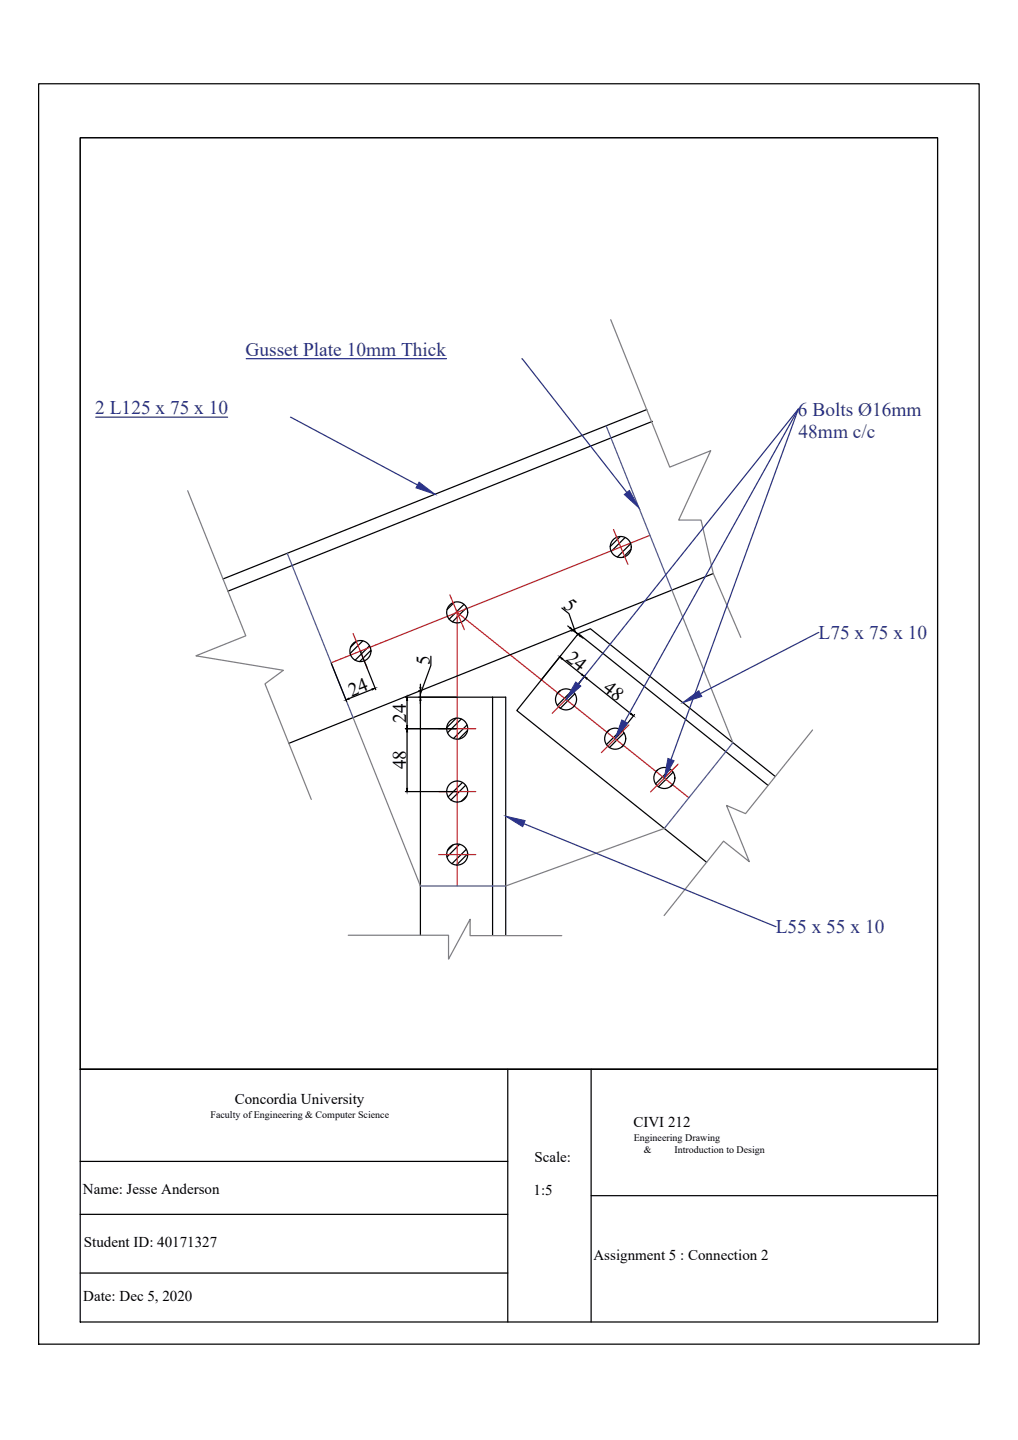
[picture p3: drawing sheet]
<svg xmlns="http://www.w3.org/2000/svg" width="210mm" height="297mm" viewBox="0 0 210 297" stroke-linecap="round" stroke-linejoin="round" font-family="sans-serif">
<!-- layer: 0 -->
<g fill="none" stroke="#000" stroke-width=".25">
<path d="M8 17.3h193.9v260h-193.9zM16.5 28.4h176.8v192.2h-176.8zM133.4 84.5l-87.4 34.9M134.5 86.9l-87.5 35M127.9 110.7l-2.1 2M128.9 110.9l-2.9 2.9M130 112.2l-2.7 2.7M130.1 113.3l-1.6 1.7M147.1 118.3l-87.6 35M68.3 136.9l3.2 7.8M73.4 132.3l-1.1 1.2M74.3 134.3h.1"/>
<path d="M74.4 134.5l3.1 7.8M74.8 132.2l-2.6 2.6M76.2 133.2l-3 3M76.5 134.2l-2.3 2.3M88.8 135.4v1.9l-2.1 5.9M93.7 124.3l-1.5 1.4M95.7 124.7l-3.1 3M96.2 125.4l-2.9 2.9M115.6 135.2l-3.9 4.9M115.9 125.4l1.4 1.2 1.3 3.8M115.9 135.9l4.1 3.2M117.1 129.1l.5 .4"/>
<path d="M118.1 130l-.2 .2M119.1 130.9l-.1 .2M119.2 130.8l-1.1-.8 1.1 .8M119.2 130.7l2.5-1 38.2 30.5M119.7 131.2l.5 .4M120.7 139.3l-3.9 4.9M121 140l9.1 7.2M76.7 142.2l-4.7 1.9M83.6 143.8h10.5M83.6 150.3h10.5M83.9 144.5v5.1M83.9 151v11.6"/>
<path d="M86.3 142.5h.2M86.7 143.8h14.9M86.7 143.8v-1.3v1.3M86.7 141.1v.7M86.7 143.8v49.1M94.1 148.2l-2 1.9M95.1 148.3l-2.8 2.9M96.3 149.5l-2.8 2.8M96.4 150.7l-1.8 1.7M101.6 143.8h2.7v49.1M101.6 143.8v49.1M115.5 142.5l-.6 .6"/>
<path d="M116.7 144.3h.1M117.9 142.5l-3 3M118.5 143.1l-3 3M125.6 150.6l-.5 .5M128 150.6l-3 3M128.5 153.8l-.2 .2M128.7 151.2l-3 3M130.8 147.4l-3.9 4.9M135.6 158.9l-.3 .2M138.2 158.7l-3 3M138.8 159.3l-3 3M83.6 163.3h10.5"/>
<path d="M93.4 174.3l-1.1 1.1M94.7 174.2l-2.5 2.6M95.3 161.4l-2.9 3M96 162l-3 3M96.1 175.2l-2.9 3M96.2 164.2l-1 1.1M96.4 176.1l-2.3 2.3M138.7 161.8l-.5 .4M158.4 162l-39.2-31.3-12.6 15.9 39.1 31.3M16.5 220.6h176.8v52.1h-176.8zM16.5 239.6h88.2M104.7 220.6v52.1"/>
<path d="M121.9 220.6v52.1M16.5 250.5h88.2M121.9 246.6h71.4M16.5 262.6h88.2"/>
<circle cx="128" cy="112.8" r="2.17"/>
<circle cx="74.3" cy="134.3" r="2.17"/>
<circle cx="94.3" cy="126.3" r="2.17"/>
<circle cx="94.3" cy="150.3" r="2.17"/>
<circle cx="116.7" cy="144.3" r="2.17"/>
<circle cx="126.8" cy="152.4" r="2.17"/>
<circle cx="94.3" cy="163.3" r="2.17"/>
<circle cx="94.3" cy="176.3" r="2.17"/>
<circle cx="137" cy="160.5" r="2.17"/>
</g>
<path d="M126.5 109.2l3 7.2M134 110.4l-65.7 26.3M72.8 130.7l3 7.2M92.8 122.7l2.9 7.2M90.5 150.3h7.6M119.5 141.4l-5.6 5.7M129.7 149.5l-5.7 5.7M139.8 157.6l-5.7 5.8M90.5 163.3h7.6M90.5 176.3h7.6M142 164.6l-47.7-38.3v56.5" fill="none" stroke="#cd2027" stroke-width=".25"/>
<path d="M125 87.8l13.5 33.9M59.2 114.1l13.6 33.9M151.1 153.2l-14.1 17.7M86.7 182.8h17.6" fill="none" stroke="#4554a5" stroke-width=".25"/>
<path d="M125.9 65.9l12.2 30.5 8.4-3.4-6.6 14.3h4.7l2.5 11 5.6 13.2M38.7 101.2l12 30-10.3 4.1 18 3-3.8 2.8 9.6 23.8M138.5 121.7l12.6 31.5M72.8 148l13.9 34.8M167.5 150.6l-13.8 17.2-3.9-1.7 4.7 11.6-5.3-4.2-12.3 15.4M137 170.9l-32.7 11.9M71.8 192.9h20.7v5l4.4-8.3v3.4h18.9" fill="none" stroke="#808080" stroke-width=".25"/>
<g fill="#000" stroke="#000" stroke-width=".21">
<path d="M115.4 135.5l.6 .3-.1 .2zM117.7 129.4l.4 .6-.6-.4zM119.2 130.8l.6 .3-.2 .2zM120 139.1l.5 .5-.6-.4zM120.5 139.6l.6 .3-.2 .2zM71.3 144.4l.6-.4 .1 .2zM76.7 142.1l.7-.1-.6 .3zM83.9 150.3l.1 .7h-.2zM83.8 149.6h.2l-.1 .7zM83.9 143.8l.1 .7h-.2zM86.7 143.8l.1 .7h-.2zM86.6 141.8h.2l-.1 .7z"/>
<path d="M130.2 147.2l.4 .5-.6-.4zM83.8 162.6h.2l-.1 .7z"/>
</g>
<g fill="#293189" stroke="#293189" stroke-width=".21">
<path d="M86.4 99.4l3.3 2.5-3.9-1.3z"/>
<path d="M140.8 144.9l3.3-2.4 .6 1.2z"/>
<path d="M104.3 168.4l4 .9-.5 1.2z"/>
<path d="M118.7 140.7l1.1 .8-3.1 2.8z"/>
<path d="M128.2 148.5l1.2 .7-2.6 3.2z"/>
<path d="M137.7 156.4l1.3 .5-2 3.6z"/>
<path d="M128.7 102l1.1-.8 1.9 3.6z"/>
</g>
<path d="M50.8 74h41.3M107.6 74l21.7 27.6M19.7 86h27.2M59.9 86.1l26.2 13.9M164.7 84.4l-26.3 72.3M168.8 130.5l-24.4 12.6M119.2 141.1l45.4-56.7-35.8 64.5M108 169.9l52 21.2" fill="none" stroke="#293189" stroke-width=".25"/>
<path d="M16.5 28.4h176.8v192.2h-176.8z" fill="none" stroke="#000" stroke-width=".21"/>
<g font-size="4" fill="#293189">
<text x="50.6" y="73.5">Gusset Plate 10mm Thick</text>
<text x="19.6" y="85.5">2 L125 x 75 x 10</text>
<text x="164.5" y="85.8">6 Bolts Ø16mm</text>
<text x="164.7" y="90.4">48mm c/c</text>
<text x="168.8" y="131.8">L75 x 75 x 10</text>
<text x="159.9" y="192.5">L55 x 55 x 10</text>
</g>
<g font-size="4">
<text x="116" y="125.2" transform="rotate(39 116 125.2)">5</text>
<text x="88.6" y="137.3" transform="rotate(-90 88.6 137.3)">5</text>
<text x="116.5" y="136.2" transform="rotate(39 116.5 136.2)">24</text>
<text x="72.5" y="143.7" transform="rotate(-22 72.5 143.7)">24</text>
<text x="124.2" y="142.2" transform="rotate(39 124.2 142.2)">48</text>
<text x="83.8" y="149" transform="rotate(-90 83.8 149)">24</text>
<text x="83.7" y="158.7" transform="rotate(-90 83.7 158.7)">48</text>
</g>
<g font-size="3.1">
<text x="48.4" y="227.8">Concordia University</text>
<text x="130.6" y="232.5">CIVI 212</text>
<text x="110.2" y="239.6">Scale:</text>
<text x="17.1" y="246.3">Name: Jesse Anderson</text>
<text x="110" y="246.6">1:5</text>
<text x="17.3" y="257.2">Student ID: 40171327</text>
<text x="122.4" y="259.8">Assignment 5 : Connection 2</text>
<text x="17.2" y="268.4">Date: Dec 5, 2020</text>
</g>
<g font-size="2.1">
<text x="43.4" y="230.6">Faculty of Engineering &amp; Computer Science</text>
<text x="130.7" y="235.3">Engineering Drawing</text>
<text x="132.7" y="237.9">&amp;</text>
<text x="139.1" y="237.9">Introduction to Design</text>
</g>
</svg>
